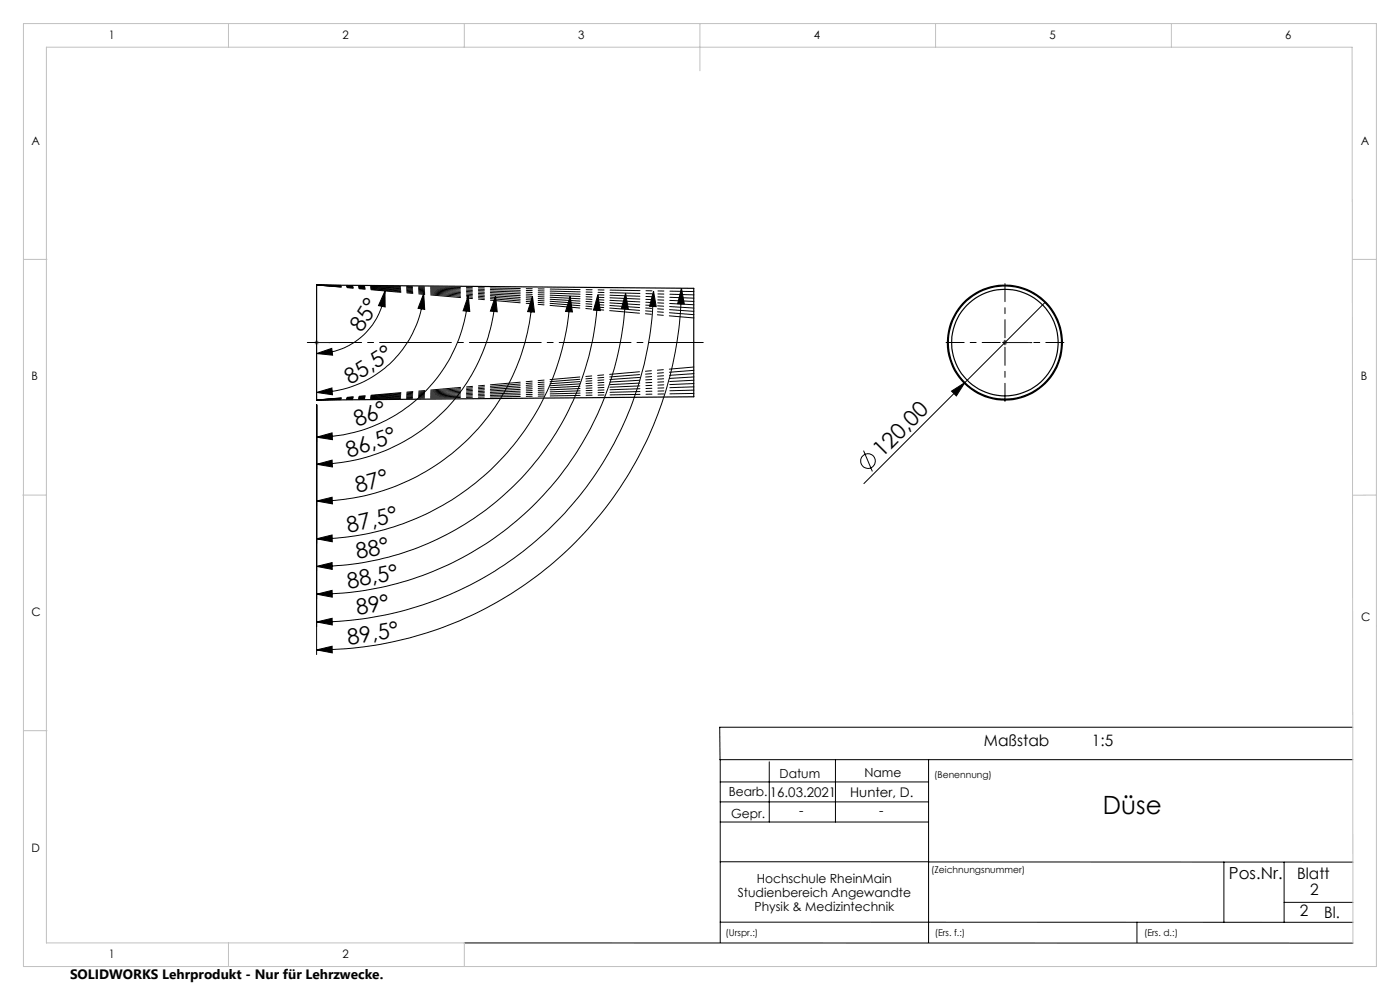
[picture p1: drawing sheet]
<svg xmlns="http://www.w3.org/2000/svg" width="297mm" height="210mm" viewBox="0 0 297 210" stroke-linecap="round" stroke-linejoin="round" font-family="sans-serif">
<g fill="none" stroke="#000" stroke-width=".21">
<path d="M67.2 75l3.2-1.1 .2 1.4zM81.7 61.7v3.4l-1.4-.3zM81.7 61.7a14.5 14.5 0 0 1-14.5 13.3M89.9 62.3l.2 3.3-1.4-.2zM89.9 62.3a22.7 22.7 0 0 1-22.7 20.9M99.3 62.7l.4 3.4-1.5-.2zM99.3 62.7a32.2 32.2 0 0 1-32.1 30M105.1 62.8l.4 3.3-1.5-.1zM105.1 62.8a38.1 38.1 0 0 1-37.9 35.7M113 62.9l.4 3.3-1.5-.1zM113 62.9a45.8 45.8 0 0 1-45.8 43.4M121 62.8l.4 3.4-1.4-.1z"/>
<path d="M121 62.8a53.9 53.9 0 0 1-53.8 51.5M126.8 62.5l.6 3.4-1.5-.1zM126.8 62.5a59.7 59.7 0 0 1-59.6 57.6M132.7 62.2l.6 3.3-1.5-.1zM132.7 62.2a65.5 65.5 0 0 1-65.5 63.8M138.6 61.7l.6 3.3h-1.4zM138.6 61.7a71.5 71.5 0 0 1-71.4 70.2M144.6 61.1l.6 3.4-1.4-.1zM144.6 61.1a77.4 77.4 0 0 1-77.4 76.8M212.7 72.7h1M213.2 72.2v1M221.7 64.2l-38.4 38.4"/>
<path d="M67.2 98.5l3.2-.9 .1 1.5zM67.2 92.7l3.2-.9 .1 1.5zM67.2 83.2l3.2-.9 .1 1.4zM67.2 85.9v52.9M183.2 95.6l1.9 4.4M201.9 83l2.8-1.8-1.8 2.8zM67.2 114.3l3.2-.8 .1 1.4zM67.2 106.3l3.2-.8 .1 1.4zM67.2 131.9l3.2-.7 .1 1.4zM67.2 126l3.2-.8 .1 1.5zM67.2 120.1l3.2-.8 .1 1.5zM67.2 137.9l3.2-.8 .1 1.4z"/>
<path d="M287 154.3h-134.3l.1 6.8h134.2M152.8 174.4h44.2M152.8 170.1h44.2M152.8 165.9h44.2M152.8 161.1v38.8M163.2 161.6v12.8M177.2 161.1v13.3M197 161.1v38.8M152.8 195.6h134.2M152.8 182.8l134.2 .1M241.2 195.6v4.3M259.6 182.8v12.8"/>
<path d="M272.4 182.9v12.7M272.4 191.4h14.6M98.5 200l188.5 .1"/>
<circle cx="184.1" cy="97.8" r="1.57"/>
</g>
<path d="M67.1 72.7h.1zM67.2 72.7h.1M67.2 72.7h2.9M70.1 72.7h-.4h.4M213.1 72.7h.2zM213.2 72.7h.1M213.2 72.7h5.7M218.9 72.7h-.3h.3" fill="none" stroke="#00f" stroke-width=".21"/>
<path d="M66.7 72.7h1M66.8 72.3l.7 .7M67.2 72.2v1M67.5 72.3l-.7 .7M212.7 72.7h1M212.8 72.3l.7 .7M213.2 72.2v1M213.5 72.3l-.7 .7" fill="none" stroke="#808080" stroke-width=".21"/>
<path d="M65.2 72.7h84" fill="none" stroke="#000" stroke-width=".21" stroke-dasharray="15.2 1.3 1.3 1.3" stroke-dashoffset="3.7"/>
<path d="M212.2 72.7h-11.5M213.2 71.7v-11.5M213.2 73.7v11.5M214.2 72.7h11.5" fill="none" stroke="#000" stroke-width=".21" stroke-dasharray="15.2 1.3 1.3 1.3" stroke-dashoffset="11.4"/>
<path d="M67.2 60.5l80 3.4M67.2 60.5l80 4.1M67.2 60.5l80 4.8M67.2 60.5l80 5.5M67.2 60.5l80 6.2M67.2 84.9l80-6.3M67.2 84.9l80-5.6M67.2 84.9l80-4.9M67.2 84.9l80-4.2M67.2 84.9l80-3.5" fill="none" stroke="#000" stroke-width=".21" stroke-dasharray="6.3 1.3 1.3 1.3 1.3 1.3" stroke-dashoffset="1.2"/>
<path d="M67.2 60.5l80 2M67.2 60.5l80 2.7M67.2 60.5l80 1.3M67.2 84.9l80-1.4M67.2 84.9l80-2.8M67.2 84.9l80-2.1" fill="none" stroke="#000" stroke-width=".21" stroke-dasharray="6.3 1.3 1.3 1.3 1.3 1.3" stroke-dashoffset="1.3"/>
<path d="M67.2 60.5l80 6.9M67.2 84.9l80-7" fill="none" stroke="#000" stroke-width=".21" stroke-dasharray="6.3 1.3 1.3 1.3 1.3 1.3" stroke-dashoffset="1.1"/>
<g fill="none" stroke="#c0c0c0" stroke-width=".21">
<path d="M5 5h287v200h-287zM48.5 5v5M98.5 5v5M148.5 5v10M198.5 5v5M248.5 5v5M5 55h5M287 55h5M4.8 105h5M291.9 105h-5M5 155h5M48.5 200v5"/>
<path d="M287 200.1l-.2-190.1h-277v190h88.7v5"/>
</g>
<g fill="#000">
<path d="M67.2 75l3.2-1.1 .2 1.4zM81.7 61.7v3.4l-1.4-.3z"/>
<path d="M67.2 98.5l3.2-.9 .1 1.5zM105.1 62.8l.4 3.3-1.5-.1z"/>
<path d="M67.2 92.7l3.2-.9 .1 1.5zM99.3 62.7l.4 3.4-1.5-.2z"/>
<path d="M67.2 83.2l3.2-.9 .1 1.4zM89.9 62.3l.2 3.3-1.4-.2z"/>
<path d="M67.2 114.3l3.2-.8 .1 1.4zM121 62.8l.4 3.4-1.4-.1z"/>
<path d="M67.2 106.3l3.2-.8 .1 1.4zM113 62.9l.4 3.3-1.5-.1z"/>
<path d="M67.2 131.9l3.2-.7 .1 1.4zM138.6 61.7l.6 3.3h-1.4z"/>
<path d="M67.2 126l3.2-.8 .1 1.5zM132.7 62.2l.6 3.3-1.5-.1z"/>
<path d="M67.2 120.1l3.2-.8 .1 1.5zM126.8 62.5l.6 3.4-1.5-.1z"/>
</g>
<g fill="#00f">
<path d="M213.1 72.7h.2zM218.6 72.7h.3z"/>
<path d="M69.7 72.7h.4zM67.1 72.7h.1z"/>
</g>
<g fill="#000">
<path d="M201.9 83l2.8-1.8-1.8 2.8z"/>
<path d="M67.2 137.9l3.2-.8 .1 1.4zM144.6 61.1l.6 3.4-1.4-.1z"/>
</g>
<g fill="none" stroke="#000" stroke-width=".25">
<path d="M67.2 60.5l80 .7v23l-80 .7z"/>
<circle cx="213.2" cy="72.7" r="11.3"/>
<circle cx="213.2" cy="72.7" r="12"/>
<circle cx="213.2" cy="72.7" r="12.2"/>
</g>
<text font-size="5.3" x="234" y="172.6">Düse</text>
<g font-size="4.7">
<text x="76.8" y="70.6" transform="rotate(-58 76.8 70.6)">85°</text>
<text x="74.4" y="81.7" transform="rotate(-33 74.4 81.7)">85,5°</text>
<text x="75.9" y="90.7" transform="rotate(-22 75.9 90.7)">86°</text>
<text x="74" y="97.2" transform="rotate(-19 74 97.2)">86,5°</text>
<text x="187.2" y="97.2" transform="rotate(-45 187.2 97.2)">120,00</text>
<text x="75.8" y="104.6" transform="rotate(-16 75.8 104.6)">87°</text>
<text x="74" y="113.1" transform="rotate(-13 74 113.1)">87,5°</text>
<text x="75.9" y="118.6" transform="rotate(-12 75.9 118.6)">88°</text>
<text x="74" y="124.9" transform="rotate(-11 74 124.9)">88,5°</text>
<text x="75.9" y="130.5" transform="rotate(-10 75.9 130.5)">89°</text>
<text x="74" y="136.7" transform="rotate(-9 74 136.7)">89,5°</text>
</g>
<text font-size="3.5" x="260.7" y="186.5">Pos.Nr.</text>
<g font-size="3.3">
<text x="208.7" y="158.3">Maßstab</text>
<text x="231.7" y="158.3">1:5</text>
<text x="275.2" y="186.4">Blatt</text>
<text x="277.9" y="189.8">2</text>
<text x="275.7" y="194.4">2</text>
<text x="280.9" y="194.7">Bl.</text>
</g>
<text font-size="2.9" x="14.9" y="207.6">SOLIDWORKS Lehrprodukt - Nur für Lehrzwecke.</text>
<g font-size="2.8">
<text x="163.3" y="169">16.03.2021</text>
<text x="169.5" y="173">-</text>
<text x="180.4" y="169">Hunter, D.</text>
<text x="186.5" y="173">-</text>
</g>
<g font-size="2.7">
<text x="165.4" y="165">Datum</text>
<text x="183.4" y="164.9">Name</text>
<text x="154.6" y="168.8">Bearb.</text>
<text x="155.1" y="173.4">Gepr.</text>
<text x="156.5" y="190.3">Studienbereich Angewandte</text>
<text x="160.5" y="187.3">Hochschule RheinMain</text>
<text x="160.1" y="193.3">Physik &amp; Medizintechnik</text>
</g>
<g font-size="2.5">
<text x="23.1" y="8.2">1</text>
<text x="72.7" y="8.2">2</text>
<text x="122.7" y="8.2">3</text>
<text x="172.7" y="8.2">4</text>
<text x="222.7" y="8.2">5</text>
<text x="272.7" y="8.2">6</text>
<text x="6.7" y="30.7">A</text>
<text x="288.7" y="30.7">A</text>
<text x="6.7" y="80.7">B</text>
<text x="288.7" y="80.7">B</text>
<text x="6.7" y="130.7">C</text>
<text x="288.8" y="131.7">C</text>
<text x="6.7" y="180.7">D</text>
<text x="23.1" y="203.2">1</text>
<text x="72.7" y="203.2">2</text>
</g>
<g font-size="2">
<text x="198.2" y="165.1">(Benennung)</text>
<text x="197.5" y="185.2">(Zeichnungsnummer)</text>
<text x="153.9" y="198.5">(Urspr.:)</text>
<text x="198.3" y="198.5">(Ers. f.:)</text>
<text x="242.7" y="198.4">(Ers. d.:)</text>
</g>
</svg>
